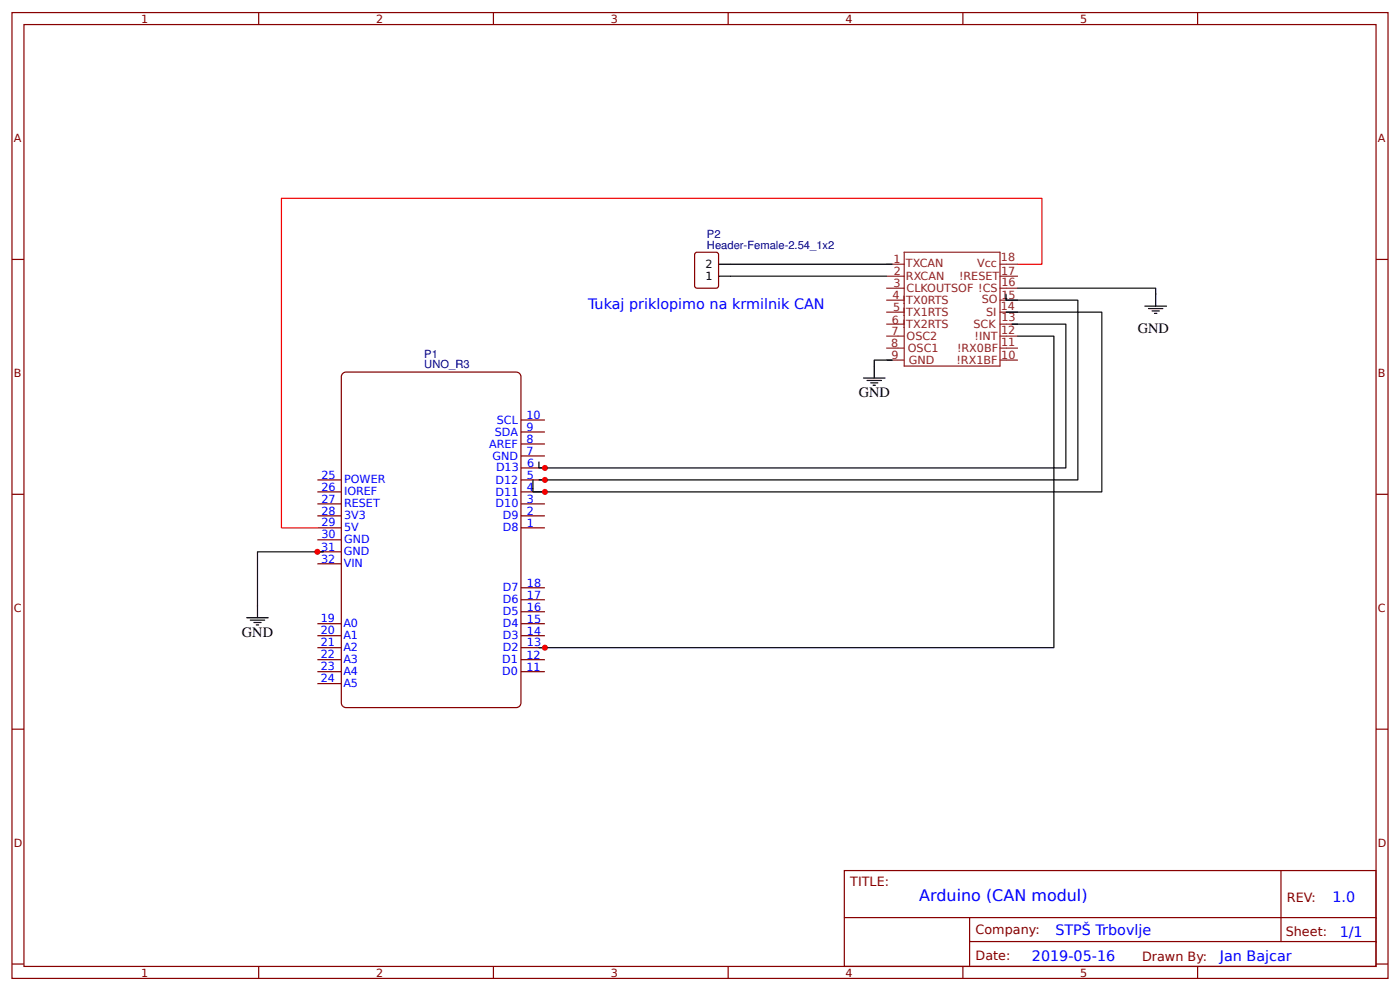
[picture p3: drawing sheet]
<svg xmlns="http://www.w3.org/2000/svg" width="309mm" height="219mm" viewBox="0 0 309 219" stroke-linecap="round" stroke-linejoin="round" font-family="sans-serif">
<g fill="none" stroke="#800" stroke-width=".26">
<path d="M2.6 2.8h304.1v213.2h-304.1zM5.3 5.4h298.7v208h-298.7zM57.1 2.8v2.6M109 2.8v2.6M160.9 2.8v2.6M212.7 2.8v2.6M264.6 2.8v2.6M2.6 57.3h2.7M153.7 55.8l4.5-.1 .5 .3v7.1l-.2 .5h-4.5l-.5-.2v-7.2zM304 57.3h2.7M115.1 98h5.3M115.1 95.4h5.3"/>
<path d="M115.1 92.7h5.3M2.6 109.1h2.7M70.1 116.5h5.3M70.1 113.9h5.3M70.1 111.3h5.3M70.1 108.6h5.3M70.1 106h5.3M70.1 119.2h5.3M115.1 116.5h5.3M115.1 113.9h5.3M115.1 111.3h5.3M115.1 108.6h5.3"/>
<path d="M115.1 106h5.3M115.1 103.3h5.3M115.1 100.7h5.3M304 109.1h2.7M70.1 137.7h5.3M70.1 121.8h5.3M70.1 124.5h5.3M115.1 137.7h5.3M115.1 135.1h5.3M115.1 132.4h5.3M115.1 129.8h5.3M70.1 148.3h5.3"/>
<path d="M70.1 145.7h5.3M70.1 143h5.3M70.1 140.4h5.3M70.1 150.9h5.3M115.1 148.3h5.3M115.1 145.7h5.3M115.1 143h5.3M115.1 140.4h5.3M2.6 161h2.7M304 161h2.7M186.5 192.2h117.5v21.2h-117.5zM283 192.2v15.7"/>
<path d="M2.6 212.9h2.7M57.1 213.4v2.6M109 213.4v2.6M160.9 213.4v2.6M186.6 202.6h117.3M212.7 213.4v2.6M214.2 207.9h89.7M214.2 202.6v10.6M264.6 213.4v2.6M304 212.9h2.7"/>
</g>
<path d="M75.6 82.6l.9-.4h37.5a1.06 1.06 0 0 1 1.1 1v72a1.06 1.06 0 0 1-1.1 1h-37.5a1.06 1.06 0 0 1-1.1-1v-72z" fill="none" stroke="#800000" stroke-width=".26"/>
<g fill="none" stroke="#8d2323" stroke-width=".26">
<path d="M195.8 58.3h4M199.8 55.7h21.1v25.1h-21.1zM220.9 58.3h4M195.8 61h4M195.8 63.6h4M195.8 66.3h4M195.8 68.9h4M195.8 71.6h4M195.8 74.2h4M195.8 76.9h4M195.8 79.5h4M220.9 61h4"/>
<path d="M220.9 63.6h4M220.9 66.3h4M220.9 68.9h4M220.9 71.6h4M220.9 74.2h4M220.9 76.9h4M220.9 79.5h4"/>
</g>
<g fill="none" stroke="#000" stroke-width=".26">
<path d="M158.7 58.3h38.4M158.7 61h37.1M197.1 79.5h-4v4M222.2 65v1.3h15.9v39.7h-119M222.2 68.9h21.2v39.7h-125.7v-2.6M223.6 71.6h11.9v31.7h-116.4v-1.3M224.9 63.6h30.4v4M224.9 74.2h7.9v68.8h-113.7M252.9 67.6h4.8M253.7 68.1h3.2M254.5 68.7h1.6M255.1 69.2h.5"/>
<path d="M190.8 83.5h4.7M191.6 84h3.1M192.4 84.5h1.5M192.9 85.1h.5M54.5 136.4h4.8M55.3 136.9h3.2M56.1 137.5h1.6M56.6 138h.5M71.4 121.8h-14.5v14.6"/>
</g>
<path d="M224.9 58.3h5.3v-14.5h-168v72.7h7.9" fill="none" stroke="#f00" stroke-width=".26"/>
<g fill="#c00">
<circle cx="120.4" cy="103.3" r=".66"/>
<circle cx="120.4" cy="106" r=".66"/>
<circle cx="120.4" cy="108.6" r=".66"/>
<circle cx="120.4" cy="143" r=".66"/>
<circle cx="70.1" cy="121.8" r=".66"/>
</g>
<text font-size="3.5" fill="#00f" x="203.1" y="199">Arduino (CAN modul)</text>
<g font-size="3.2" fill="#00f">
<text x="129.9" y="68.1">Tukaj priklopimo na krmilnik CAN</text>
<text x="294.4" y="199.2">1.0</text>
<text x="233.2" y="206.3">STPŠ Trbovlje</text>
<text x="296" y="206.9">1/1</text>
<text x="228" y="212.2">2019-05-16</text>
<text x="269.5" y="212.1">Jan Bajcar</text>
</g>
<g font-size="3.2">
<text x="251.4" y="73.4">GND</text>
<text x="189.7" y="87.7">GND</text>
<text x="53.4" y="140.6">GND</text>
</g>
<g font-size="2.8" fill="#800">
<text x="187.9" y="195.7">TITLE:</text>
<text x="284.3" y="199.2">REV:</text>
<text x="215.5" y="206.3">Company:</text>
<text x="284.1" y="206.8">Sheet:</text>
<text x="215.5" y="212.1">Date:</text>
<text x="252.3" y="212.1">Drawn By:</text>
</g>
<g font-size="2.5" fill="#800">
<text x="31.2" y="5">1</text>
<text x="83.1" y="5">2</text>
<text x="134.9" y="5">3</text>
<text x="186.8" y="5">4</text>
<text x="238.7" y="5">5</text>
<text x="3" y="31.4">A</text>
<text x="304.4" y="31.4">A</text>
<text x="3" y="83.2">B</text>
<text x="304.4" y="83.2">B</text>
<text x="3" y="135.1">C</text>
<text x="304.4" y="135.1">C</text>
<text x="3" y="186.9">D</text>
<text x="304.4" y="186.9">D</text>
<text x="31.2" y="215.6">1</text>
<text x="83.1" y="215.6">2</text>
<text x="134.9" y="215.6">3</text>
<text x="186.8" y="215.6">4</text>
<text x="238.7" y="215.6">5</text>
</g>
<g font-size="2.5" fill="#000080">
<text x="156.2" y="52.5">P2</text>
<text x="156.2" y="54.9">Header-Female-2.54_1x2</text>
<text x="93.7" y="81.4">UNO_R3</text>
<text x="93.7" y="79">P1</text>
</g>
<g font-size="2.5">
<text x="155.9" y="59.1">2</text>
<text x="155.9" y="61.8">1</text>
</g>
<g font-size="2.5" fill="#8d2323">
<text x="197.4" y="58.1">1</text>
<text x="200.2" y="59">TXCAN</text>
<text x="215.9" y="59">Vcc</text>
<text x="221.1" y="57.5">18</text>
<text x="197.4" y="63.3">3</text>
<text x="197.5" y="60.7">2</text>
<text x="200.2" y="61.8">RXCAN</text>
<text x="200.3" y="64.4">CLKOUTSOF !CS</text>
<text x="211.9" y="61.8">!RESET</text>
<text x="221.2" y="60.7">17</text>
<text x="221.3" y="63.2">16</text>
<text x="197.1" y="71.6">6</text>
<text x="197.2" y="66">4</text>
<text x="197.3" y="68.7">5</text>
<text x="199.2" y="67.1">!TX0RTS</text>
<text x="199.2" y="69.7">!TX1RTS</text>
<text x="216.9" y="66.9">SO</text>
<text x="217.8" y="69.7">SI</text>
<text x="221.1" y="68.5">14</text>
<text x="221.2" y="71">13</text>
<text x="221.2" y="66">15</text>
<text x="196.9" y="76.7">8</text>
<text x="197" y="74.1">7</text>
<text x="199.2" y="72.4">!TX2RTS</text>
<text x="200.3" y="75.1">OSC2</text>
<text x="200.6" y="77.7">OSC1</text>
<text x="211.4" y="77.7">!RX0BF</text>
<text x="215.1" y="72.4">SCK</text>
<text x="215.3" y="75.1">!INT</text>
<text x="221.2" y="76.5">11</text>
<text x="221.2" y="73.7">12</text>
<text x="196.9" y="79.2">9</text>
<text x="200.8" y="80.3">GND</text>
<text x="211.3" y="80.3">!RX1BF</text>
<text x="221.2" y="79.2">10</text>
</g>
<g font-size="2.5" fill="#00f">
<text x="109.8" y="93.5">SCL</text>
<text x="116.3" y="95.1">9</text>
<text x="116.3" y="92.5">10</text>
<text x="108" y="98.8">AREF</text>
<text x="108.8" y="101.5">GND</text>
<text x="109.3" y="96.2">SDA</text>
<text x="116.3" y="100.4">7</text>
<text x="116.3" y="97.8">8</text>
<text x="71" y="105.7">25</text>
<text x="76" y="106.7">POWER</text>
<text x="109.5" y="106.8">D12</text>
<text x="109.6" y="104.1">D13</text>
<text x="116.4" y="105.7">5</text>
<text x="116.5" y="103">6</text>
<text x="71" y="108.3">26</text>
<text x="71" y="111">27</text>
<text x="71" y="113.6">28</text>
<text x="76" y="109.4">IOREF</text>
<text x="76" y="112">RESET</text>
<text x="109.5" y="112.1">D10</text>
<text x="109.5" y="109.4">D11</text>
<text x="116.4" y="113.6">2</text>
<text x="116.4" y="111">3</text>
<text x="116.4" y="108.3">4</text>
<text x="71" y="116.2">29</text>
<text x="71" y="118.9">30</text>
<text x="76" y="114.7">3V3</text>
<text x="76" y="117.3">5V</text>
<text x="76" y="120">GND</text>
<text x="111.1" y="117.3">D8</text>
<text x="111.1" y="114.7">D9</text>
<text x="116.4" y="116.3">1</text>
<text x="70.9" y="121.6">31</text>
<text x="70.9" y="124.2">32</text>
<text x="75.9" y="122.6">GND</text>
<text x="75.9" y="125.3">VIN</text>
<text x="111.1" y="130.6">D7</text>
<text x="116.4" y="129.5">18</text>
<text x="70.9" y="137.4">19</text>
<text x="111.1" y="135.9">D5</text>
<text x="111.1" y="133.2">D6</text>
<text x="116.4" y="137.5">15</text>
<text x="116.4" y="134.8">16</text>
<text x="116.4" y="132.2">17</text>
<text x="70.9" y="140">20</text>
<text x="70.9" y="142.7">21</text>
<text x="75.9" y="138.5">A0</text>
<text x="75.9" y="141.1">A1</text>
<text x="75.9" y="143.8">A2</text>
<text x="111.1" y="143.8">D2</text>
<text x="111.1" y="141.2">D3</text>
<text x="111.1" y="138.5">D4</text>
<text x="116.4" y="142.7">13</text>
<text x="116.4" y="140.1">14</text>
<text x="70.9" y="145.3">22</text>
<text x="70.9" y="148">23</text>
<text x="75.9" y="146.4">A3</text>
<text x="75.9" y="149">A4</text>
<text x="111" y="149.1">D0</text>
<text x="111" y="146.5">D1</text>
<text x="116.3" y="148.1">11</text>
<text x="116.3" y="145.4">12</text>
<text x="70.9" y="150.6">24</text>
<text x="75.9" y="151.7">A5</text>
</g>
</svg>
